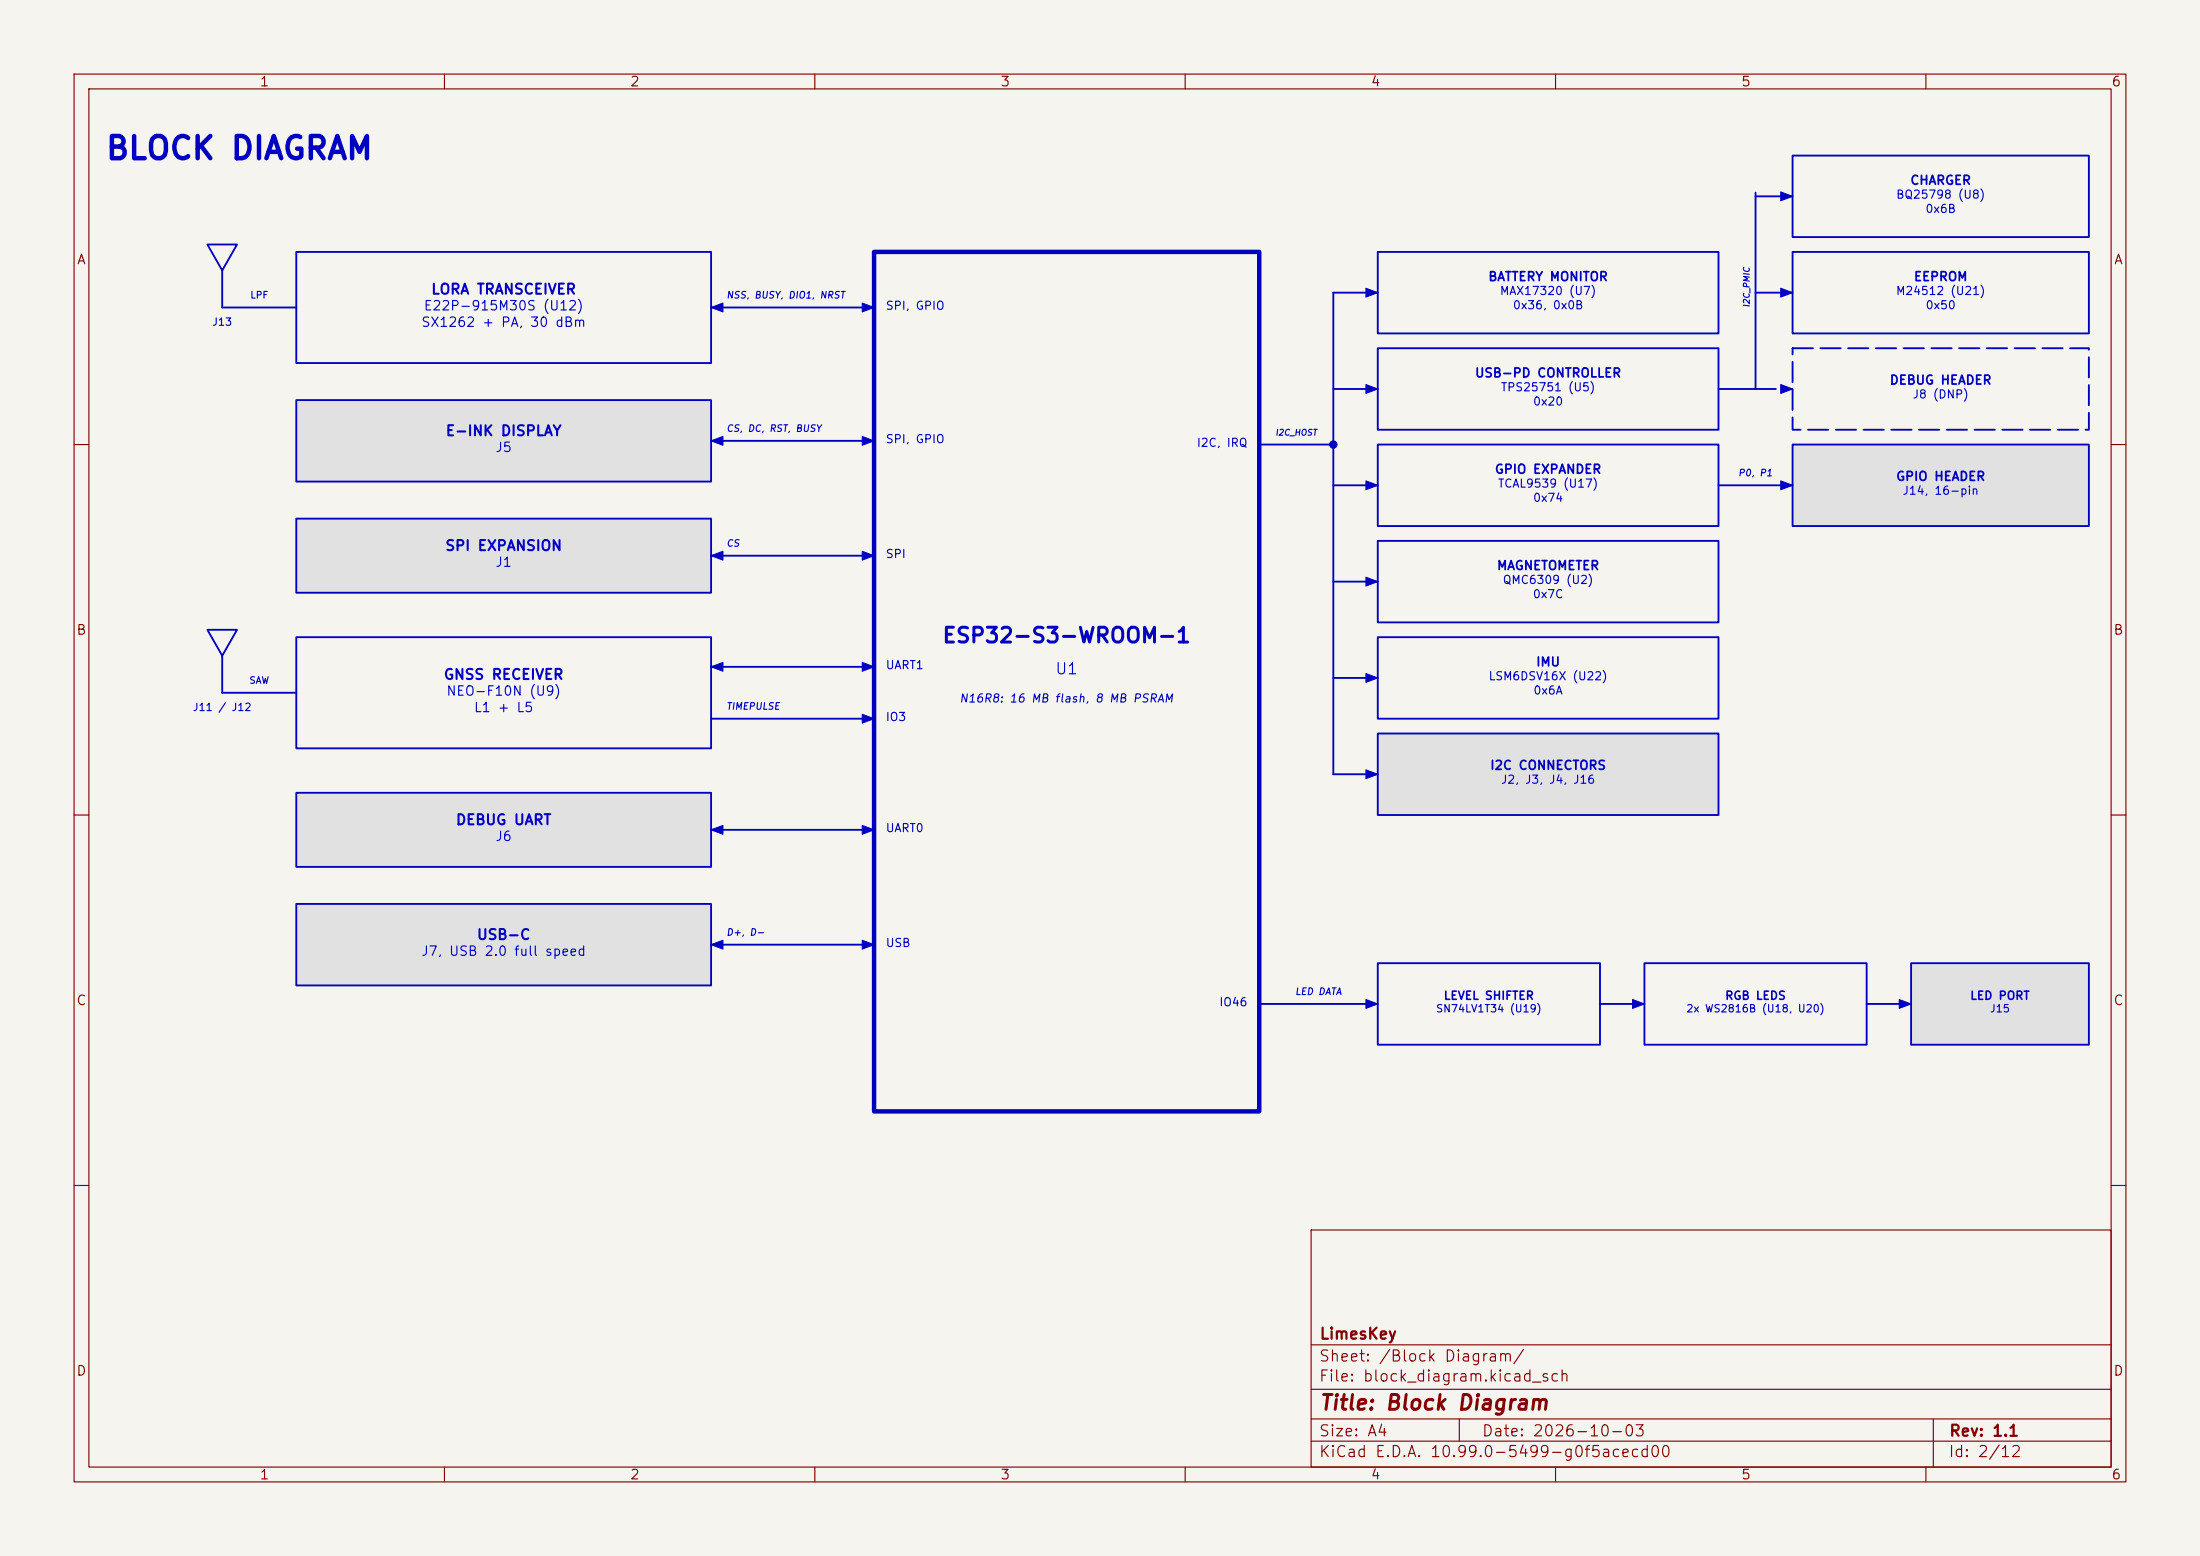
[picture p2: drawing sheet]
<svg xmlns="http://www.w3.org/2000/svg" width="297mm" height="210mm" viewBox="0 0 297 210" stroke-linecap="round" stroke-linejoin="round" font-family="sans-serif">
<path d="M0 0h297v210h-297z" fill="#f5f4ef" stroke="#f5f4ef" stroke-width=".14"/>
<g fill="none" stroke="#840000" stroke-width=".15">
<path d="M10 10h277v190h-277zM12 12h273v186h-273zM60 10v2M110 10v2M160 10v2M210 10v2M260 10v2M10 60h2M285 60h2M10 110h2M285 110h2M10 160h2"/>
<path d="M177 166h108v32h-108zM285 160h2M60 198v2M110 198v2M160 198v2M177 194.5h108M177 191.5h108M177 187.5h108M177 181.5h108M197 191.5v3M210 198v2M260 198v2"/>
<path d="M261 191.5v6.5"/>
</g>
<g fill="#0000c2">
<path d="M184.4 38.9l1.6 .6-1.6 .6z"/>
<path d="M256.4 134.9l1.6 .6-1.6 .6z"/>
</g>
<path d="M40 70h56v10h-56z" fill="#e1e1e1"/>
<g fill="#0000c2">
<path d="M240.4 51.9l1.6 .6-1.6 .6z"/>
<path d="M240.4 25.9l1.6 .6-1.6 .6z"/>
<path d="M240.4 64.9l1.6 .6-1.6 .6z"/>
<path d="M184.4 51.9l1.6 .6-1.6 .6z"/>
<path d="M220.4 134.9l1.6 .6-1.6 .6z"/>
<path d="M184.4 103.9l1.6 .6-1.6 .6z"/>
</g>
<g fill="#e1e1e1">
<path d="M40 107h56v10h-56z"/>
<path d="M40 122h56v11h-56z"/>
</g>
<g fill="#0000c2">
<path d="M96 90l1.6-.6v1.2z"/>
<path d="M116.4 40.9l1.6 .6-1.6 .6z"/>
<path d="M116.4 96.4l1.6 .6-1.6 .6z"/>
<path d="M116.4 111.4l1.6 .6-1.6 .6z"/>
<path d="M116.4 126.9l1.6 .6-1.6 .6z"/>
<path d="M116.4 58.9l1.6 .6-1.6 .6z"/>
<path d="M184.4 90.9l1.6 .6-1.6 .6z"/>
<path d="M116.4 89.4l1.6 .6-1.6 .6z"/>
<path d="M116.4 74.4l1.6 .6-1.6 .6z"/>
<path d="M96 127.5l1.6-.6v1.2z"/>
<path d="M96 59.5l1.6-.6v1.2z"/>
<path d="M96 112l1.6-.6v1.2z"/>
<path d="M96 75l1.6-.6v1.2z"/>
<circle cx="180" cy="60" r=".5"/>
</g>
<g fill="#e1e1e1">
<path d="M40 54h56v11h-56z"/>
<path d="M258 130h24v11h-24z"/>
<path d="M242 60h40v11h-40z"/>
</g>
<path d="M240.4 38.9l1.6 .6-1.6 .6z" fill="#0000c2"/>
<path d="M186 99h46v11h-46z" fill="#e1e1e1"/>
<g fill="#0000c2">
<path d="M184.4 134.9l1.6 .6-1.6 .6z"/>
<path d="M184.4 64.9l1.6 .6-1.6 .6z"/>
<path d="M184.4 77.9l1.6 .6-1.6 .6z"/>
<path d="M96 41.5l1.6-.6v1.2z"/>
</g>
<g fill="none" stroke="#0000c2" stroke-width=".25">
<path d="M28 33h4l-2 3.5zM30 36.5v5h10M40 34h56v15h-56zM186 34h46v11h-46zM186 39.5h-6v65h6M237 26.5h5M237 39.5h5M237 26v26.5h-5M242 34h40v11h-40zM242 21h40v11h-40zM40 54h56v11h-56zM96 41.5h22"/>
<path d="M96 59.5h22M180 52.5h6M186 47h46v11h-46zM186 60h46v11h-46zM242 60h40v11h-40zM40 70h56v10h-56zM96 75h22M170 60h10M180 78.5h6M180 65.5h6M186 73h46v11h-46zM232 65.5h10"/>
<path d="M28 85h4l-2 3.5zM30 88.5v5h10M40 86h56v15h-56zM96 97h22M96 90h22M180 91.5h6M186 86h46v11h-46zM186 99h46v11h-46zM40 107h56v10h-56zM96 112h22M40 122h56v11h-56zM96 127.5h22"/>
<path d="M170 135.5h16M186 130h30v11h-30zM216 135.5h6M222 130h30v11h-30zM252 135.5h6M258 130h24v11h-24z"/>
</g>
<path d="M237 52.5h5M242 47h40v11h-40z" fill="none" stroke="#0000c2" stroke-width=".25" stroke-dasharray="2.7 1"/>
<g fill="none" stroke="#0000c2" stroke-width=".14">
<path d="M184.4 38.9l1.6 .6-1.6 .6zM240.4 25.9l1.6 .6-1.6 .6zM240.4 38.9l1.6 .6-1.6 .6zM96 59.5l1.6-.6v1.2zM96 41.5l1.6-.6v1.2zM116.4 40.9l1.6 .6-1.6 .6zM116.4 58.9l1.6 .6-1.6 .6zM184.4 51.9l1.6 .6-1.6 .6zM240.4 51.9l1.6 .6-1.6 .6zM96 75l1.6-.6v1.2zM116.4 74.4l1.6 .6-1.6 .6zM184.4 64.9l1.6 .6-1.6 .6z"/>
<path d="M184.4 77.9l1.6 .6-1.6 .6zM240.4 64.9l1.6 .6-1.6 .6zM96 90l1.6-.6v1.2zM116.4 96.4l1.6 .6-1.6 .6zM116.4 89.4l1.6 .6-1.6 .6zM184.4 90.9l1.6 .6-1.6 .6zM96 112l1.6-.6v1.2zM116.4 111.4l1.6 .6-1.6 .6zM184.4 103.9l1.6 .6-1.6 .6zM96 127.5l1.6-.6v1.2zM116.4 126.9l1.6 .6-1.6 .6zM184.4 134.9l1.6 .6-1.6 .6z"/>
<path d="M220.4 134.9l1.6 .6-1.6 .6zM256.4 134.9l1.6 .6-1.6 .6z"/>
<circle cx="180" cy="60" r=".5"/>
</g>
<path d="M118 34h52v116h-52z" fill="none" stroke="#0000c2" stroke-width=".6"/>
<text font-size="3" fill="#0000c2" x="14.1" y="22.3">BLOCK DIAGRAM</text>
<text font-size="2" fill="#0000c2" x="127.1" y="87.3">ESP32-S3-WROOM-1</text>
<text font-size="2" fill="#840000" x="178" y="190.8">Title: Block Diagram</text>
<text font-size="1.5" fill="#0000c2" x="142.3" y="91.4">U1</text>
<g font-size="1.5" fill="#840000">
<text x="178" y="184.1">Sheet: /Block Diagram/</text>
<text x="178" y="181.1">LimesKey</text>
<text x="178" y="186.8">File: block_diagram.kicad_sch</text>
<text x="178" y="197">KiCad E.D.A. 10.99.0-5499-g0f5acecd00</text>
<text x="178" y="194.2">Size: A4</text>
<text x="200" y="194.2">Date: 2026-10-03</text>
<text x="263" y="197">Id: 2/12</text>
<text x="263" y="194.2">Rev: 1.1</text>
</g>
<g font-size="1.4" fill="#0000c2">
<text x="58.1" y="40.1">LORA TRANSCEIVER</text>
<text x="60.1" y="59.2">E-INK DISPLAY</text>
<text x="60" y="74.7">SPI EXPANSION</text>
<text x="59.8" y="92.1">GNSS RECEIVER</text>
<text x="61.4" y="111.7">DEBUG UART</text>
<text x="64.3" y="127.2">USB-C</text>
</g>
<g font-size="1.3" fill="#840000">
<text x="35" y="12">1</text>
<text x="85" y="12">2</text>
<text x="135" y="12">3</text>
<text x="185" y="12">4</text>
<text x="235" y="12">5</text>
<text x="285" y="12">6</text>
<text x="10.3" y="36">A</text>
<text x="285.3" y="36">A</text>
<text x="10.2" y="86">B</text>
<text x="285.2" y="86">B</text>
<text x="10.2" y="136">C</text>
<text x="285.2" y="136">C</text>
<text x="10.2" y="186">D</text>
<text x="285.2" y="186">D</text>
<text x="35" y="200">1</text>
<text x="85" y="200">2</text>
<text x="135" y="200">3</text>
<text x="185" y="200">4</text>
<text x="235" y="200">5</text>
<text x="285" y="200">6</text>
</g>
<g font-size="1.3" fill="#0000c2">
<text x="56.8" y="44.4">SX1262 + PA, 30 dBm</text>
<text x="57.1" y="42.2">E22P-915M30S (U12)</text>
<text x="66.8" y="61.3">J5</text>
<text x="66.8" y="76.8">J1</text>
<text x="60.2" y="94.2">NEO-F10N (U9)</text>
<text x="63.9" y="96.4">L1 + L5</text>
<text x="66.8" y="113.8">J6</text>
<text x="56.8" y="129.3">J7, USB 2.0 full speed</text>
</g>
<g font-size="1.2" fill="#0000c2">
<text x="257.8" y="25.2">CHARGER</text>
<text x="200.8" y="38.2">BATTERY MONITOR</text>
<text x="258.3" y="38.2">EEPROM</text>
<text x="199" y="51.2">USB-PD CONTROLLER</text>
<text x="255" y="52.2">DEBUG HEADER</text>
<text x="201.7" y="64.2">GPIO EXPANDER</text>
<text x="255.9" y="65.2">GPIO HEADER</text>
<text x="202" y="77.2">MAGNETOMETER</text>
<text x="207.3" y="90.2">IMU</text>
<text x="201.1" y="104.2">I2C CONNECTORS</text>
</g>
<g font-size="1.1" fill="#0000c2">
<text x="255.9" y="27.1">BQ25798 (U8)</text>
<text x="259.8" y="29">0x6B</text>
<text x="202.4" y="40.1">MAX17320 (U7)</text>
<text x="255.9" y="40.1">M24512 (U21)</text>
<text x="119.5" y="42.1">SPI, GPIO</text>
<text x="204.1" y="42">0x36, 0x0B</text>
<text x="259.9" y="42">0x50</text>
<text x="202.5" y="53.1">TPS25751 (U5)</text>
<text x="206.9" y="55">0x20</text>
<text x="258.1" y="54">J8 (DNP)</text>
<text x="119.5" y="60.1">SPI, GPIO</text>
<text x="161.5" y="60.6">I2C, IRQ</text>
<text x="202.1" y="66.1">TCAL9539 (U17)</text>
<text x="206.9" y="68">0x74</text>
<text x="256.8" y="67">J14, 16-pin</text>
<text x="119.5" y="75.6">SPI</text>
<text x="202.8" y="79.1">QMC6309 (U2)</text>
<text x="206.8" y="81">0x7C</text>
<text x="119.5" y="90.6">UART1</text>
<text x="129.4" y="95.1">N16R8: 16 MB flash,</text>
<text x="147.7" y="95.1">8 MB PSRAM</text>
<text x="200.9" y="92.1">LSM6DSV16X (U22)</text>
<text x="206.9" y="94">0x6A</text>
<text x="119.5" y="97.6">IO3</text>
<text x="202.6" y="106">J2, J3, J4, J16</text>
<text x="119.5" y="112.6">UART0</text>
<text x="119.5" y="128.1">USB</text>
<text x="164.5" y="136.1">IO46</text>
<text x="194.8" y="135.2">LEVEL SHIFTER</text>
<text x="232.8" y="135.2">RGB LEDS</text>
<text x="265.9" y="135.2">LED PORT</text>
</g>
<g font-size="1" fill="#0000c2">
<text x="28.6" y="44.2">J13</text>
<text x="25.9" y="96.2">J11 / J12</text>
<text x="193.8" y="136.9">SN74LV1T34 (U19)</text>
<text x="227.6" y="136.9">2x WS2816B (U18, U20)</text>
<text x="268.6" y="136.9">J15</text>
</g>
<g font-size=".9" fill="#0000c2">
<text x="33.7" y="40.5">LPF</text>
<text x="98" y="40.5">NSS, BUSY, DIO1, NRST</text>
<text x="98" y="58.5">CS, DC, RST, BUSY</text>
<text x="234.6" y="64.5">P0, P1</text>
<text x="98" y="74">CS</text>
<text x="33.6" y="92.5">SAW</text>
<text x="98" y="96">TIMEPULSE</text>
<text x="98" y="126.5">D+, D-</text>
<text x="174.7" y="134.5">LED DATA</text>
</g>
<g font-size=".8" fill="#0000c2">
<text x="236.4" y="41.6" transform="rotate(-90 236.4 41.6)">I2C_PMIC</text>
<text x="172.1" y="59">I2C_HOST</text>
</g>
</svg>
